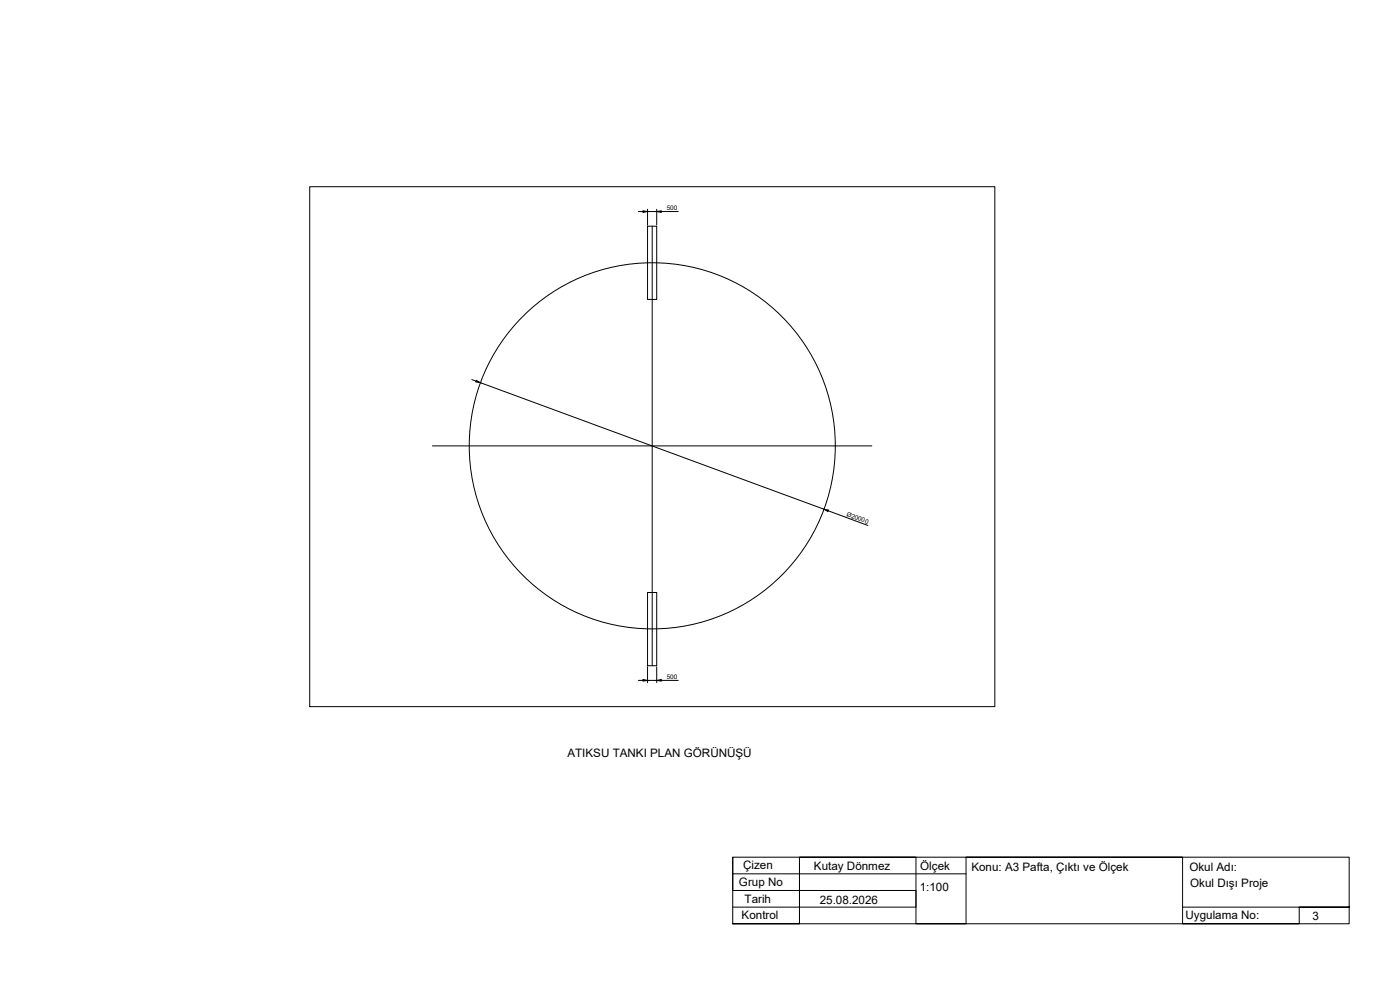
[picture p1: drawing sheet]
<svg xmlns="http://www.w3.org/2000/svg" width="420mm" height="297mm" viewBox="0 0 420 297" stroke-linecap="round" stroke-linejoin="round" font-family="sans-serif">
<!-- layer: Tank -->
<circle cx="195.8" cy="133.8" r="54.9" fill="none" stroke="#000" stroke-width=".3"/>
<!-- layer: Center -->
<path d="M195.7 67.9v131.8M129.8 133.8h131.8" fill="none" stroke="#000" stroke-width=".3"/>
<!-- layer: Pipe -->
<path d="M194.3 67.9h2.8v21.9h-2.8zM194.3 177.8h2.8v21.9h-2.8z" fill="none" stroke="#000" stroke-width=".3"/>
<!-- layer: Dim -->
<g fill="none" stroke="#000" stroke-width=".3">
<path d="M92.9 56h205.7v156h-205.7zM191.6 63.5h1.4M194.3 62.8v4.7M194.3 63.5h2.8M197.1 62.8v4.7M198.4 63.5h5.2M141.6 113.9l1.3 .5M144.2 114.8l103.1 38M248.6 153.3l11.9 4.4M191.6 204.1h1.4M194.3 200.1v4.7M194.3 204.1h2.8"/>
<path d="M197.1 200.1v4.7M198.4 204.1h5.2M219.9 257.2v5h70M219.9 262.2v5h55v5h-55M354.9 272.2h50h-15v5h-35v-20h-65v20h-15v-20h-35v20h-20h185v-20h-185v20"/>
</g>
<path d="M193 63.3l1.3 .2-1.3 .2zM197.1 63.5l1.3-.2v.4zM142.9 114.1l1.3 .7-1.4-.2zM247.3 152.8l1.4 .2-.2 .5zM193 203.9l1.3 .2-1.3 .3zM197.1 204.1l1.3-.2v.5z" fill="#000" stroke="#000" stroke-width=".3"/>
<g font-size="3.5">
<text x="170.3" y="227.3">ATIKSU TANKI PLAN GÖRÜNÜŞÜ</text>
<text x="223" y="260.6">Çizen</text>
<text x="244.3" y="261">Kutay Dönmez</text>
<text x="276.2" y="260.9">Ölçek</text>
<text x="291.5" y="261.5">Konu: A3 Pafta, Çıktı ve Ölçek</text>
<text x="356.9" y="261.3">Okul Adı:</text>
<text x="221.8" y="265.7">Grup No</text>
<text x="276" y="267.5">1:100</text>
<text x="357.2" y="266">Okul Dışı Proje</text>
<text x="222.6" y="275.6">Kontrol</text>
<text x="223.5" y="270.8">Tarih</text>
<text x="246" y="271.1">25.08.2026</text>
<text x="355.8" y="275.9">Uygulama No:</text>
<text x="393.9" y="276">3</text>
</g>
<g font-size="1.9">
<text x="200.1" y="63.1">500</text>
<text x="254" y="154.8" transform="rotate(20 254 154.8)">Ø20000</text>
<text x="200.1" y="203.8">500</text>
</g>
</svg>
